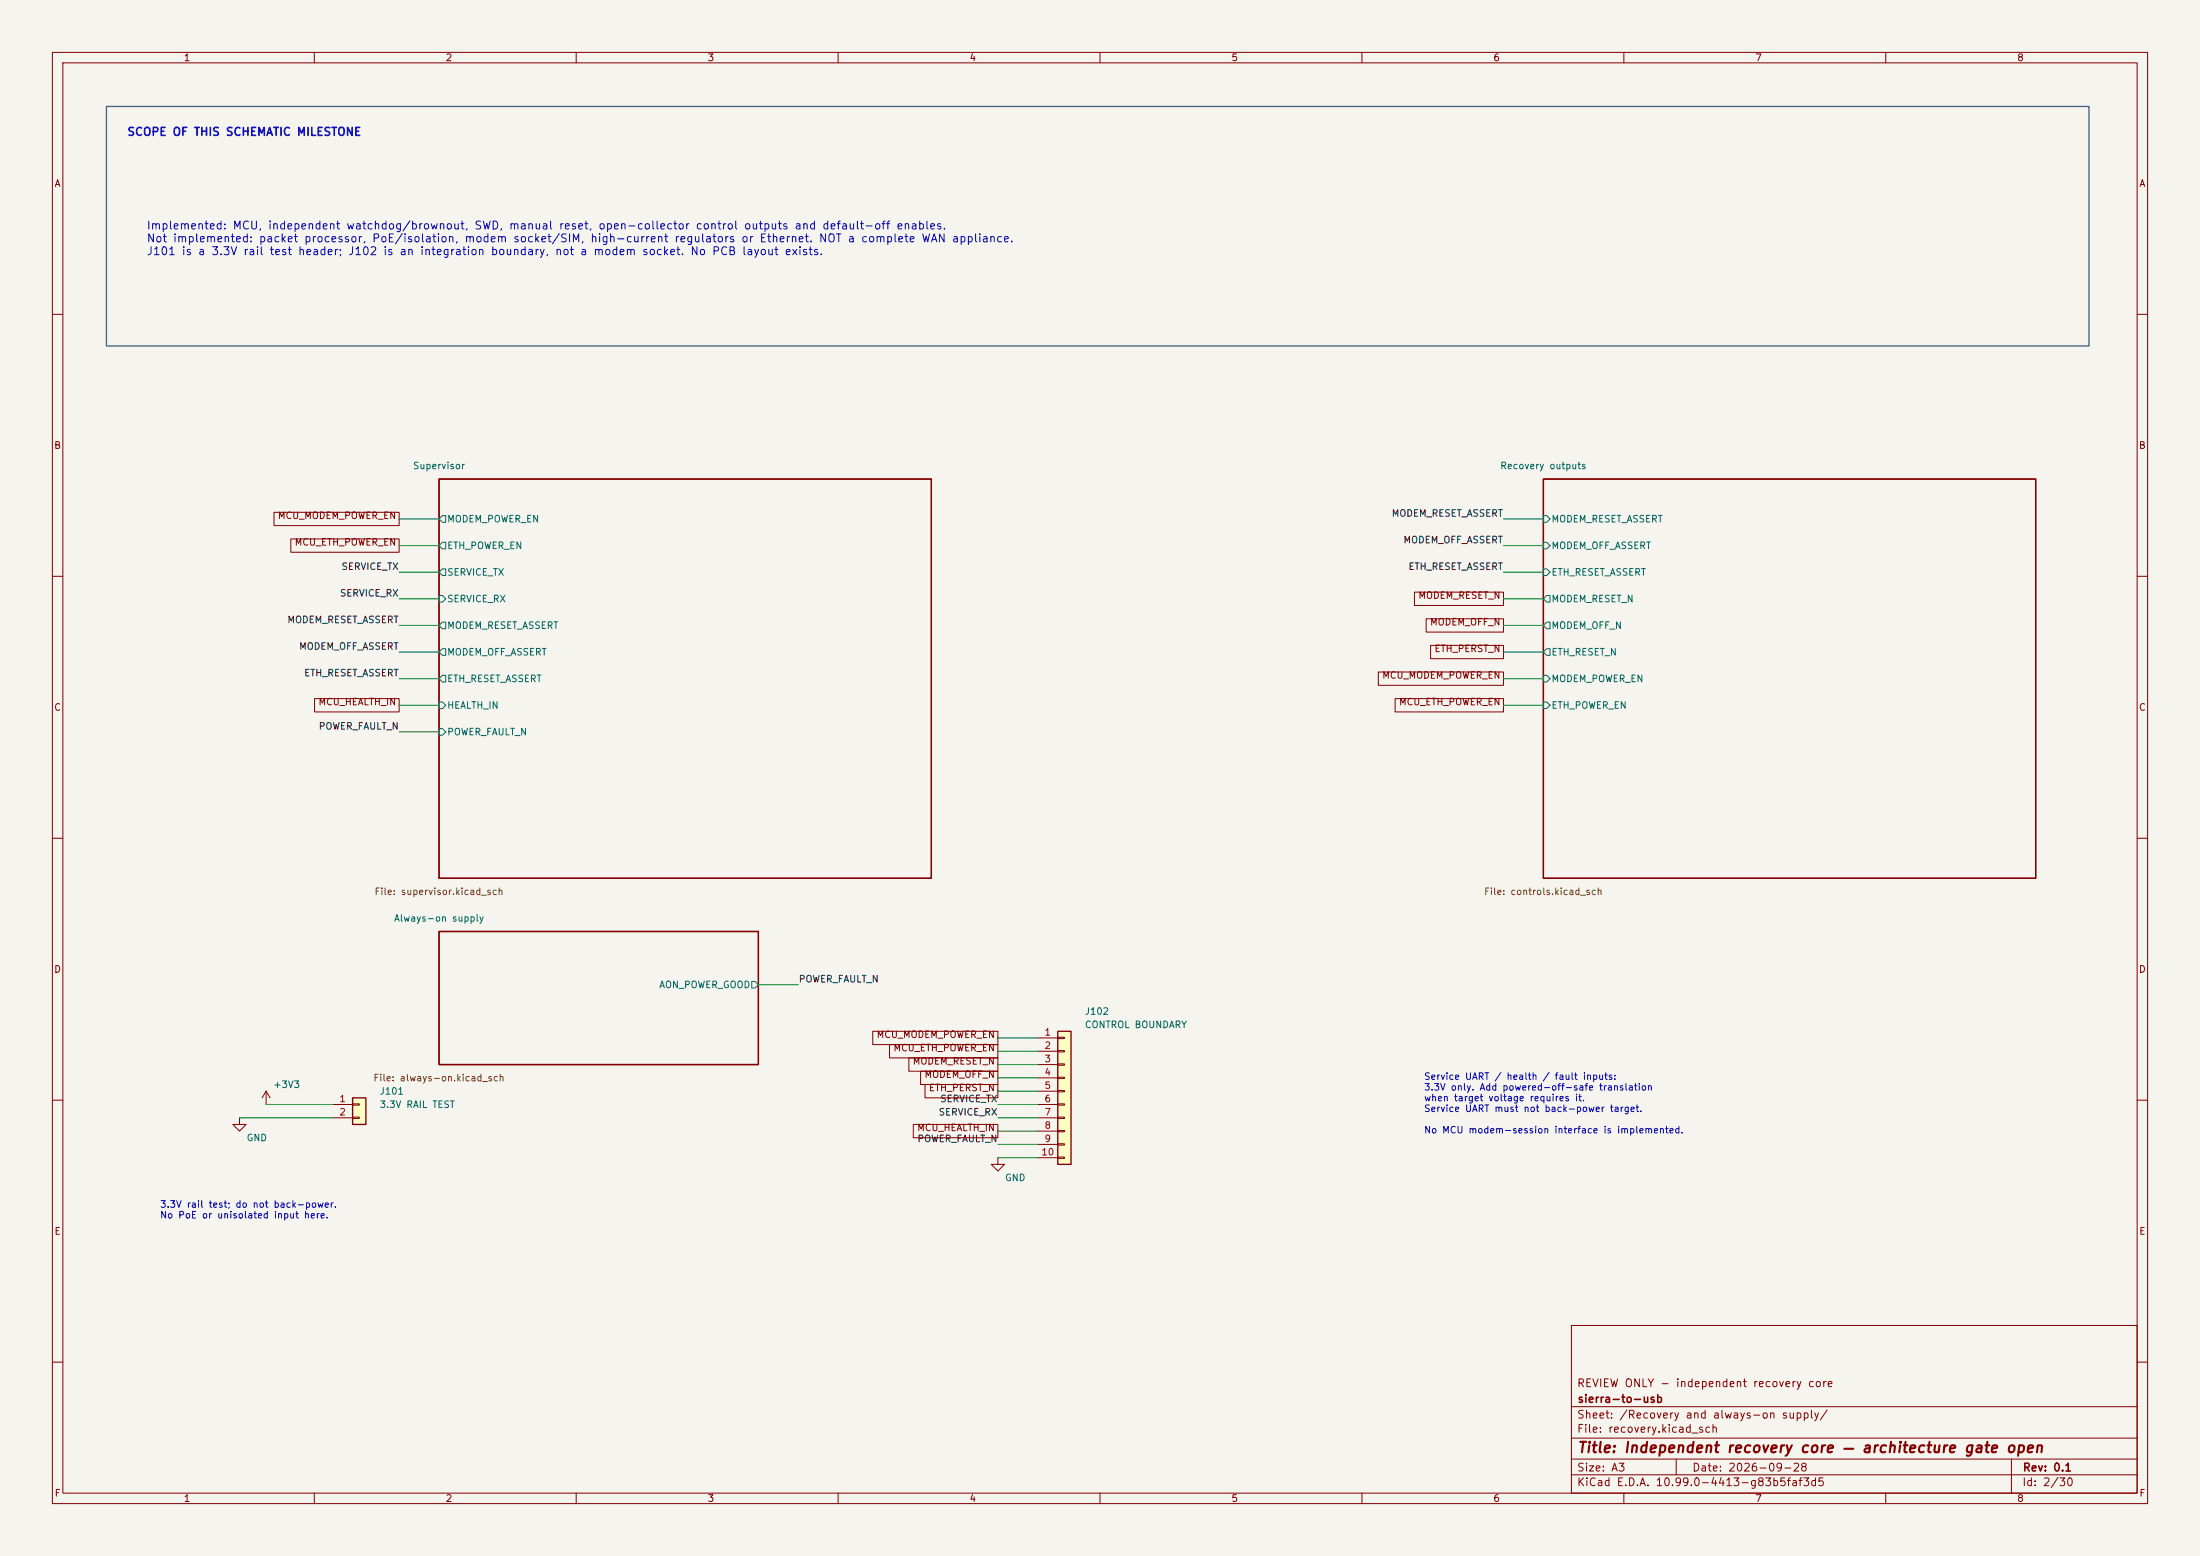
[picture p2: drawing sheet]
<svg xmlns="http://www.w3.org/2000/svg" width="420mm" height="297mm" viewBox="0 0 420 297" stroke-linecap="round" stroke-linejoin="round" font-family="sans-serif">
<path d="M0 0h420v297h-420z" fill="#f5f4ef" stroke="#f5f4ef" stroke-width=".19"/>
<g fill="none" stroke="#840000" stroke-width=".19">
<path d="M10 10h400v277h-400zM12 12h396v273h-396zM60 10v2M110 10v2M160 10v2M210 10v2M260 10v2M310 10v2M360 10v2M10 60h2M408 60h2M10 110h2"/>
<path d="M408 110h2M10 160h2M408 160h2M10 210h2M50.8 210.8h.1M50.8 208.3l-.8 1.3M50.8 208.3l.8 1.3M50.8 208.3v2.5M408 210h2M190.5 221v1.2h1.3l-1.3 1.3-1.3-1.3h1.3M190.5 221h.1M300 253h108v32h-108z"/>
<path d="M10 260h2M300 278.5h108M300 274.5h108M300 268.5h108M320 278.5v3M384 278.5v6.5M408 260h2M60 285v2M110 285v2M160 285v2M210 285v2M260 285v2"/>
<path d="M300 281.5h108M310 285v2M360 285v2"/>
</g>
<path d="M83.8 91.4h94v76.2h-94zM294.6 91.4h94v76.2h-94zM83.8 177.8h61v25.4h-61z" fill="none" stroke="#840000" stroke-width=".25"/>
<g fill="none" stroke="#006464" stroke-width=".19">
<path d="M84.5 98.4h.6v1.3h-.6l-.7-.6zM294.6 98.4h.7l.6 .7-.6 .6h-.7zM83.8 113.7h.7l.6 .6-.6 .6h-.7zM84.5 103.5h.6v1.3h-.6l-.7-.7zM84.5 108.6h.6v1.3h-.6l-.7-.7zM84.5 118.7h.6v1.3h-.6l-.7-.6zM294.6 103.5h.7l.6 .6-.6 .7h-.7zM294.6 108.6h.7l.6 .6-.6 .7h-.7zM295.3 113.7h.6v1.2h-.6l-.7-.6zM295.3 118.7h.6v1.3h-.6l-.7-.6zM83.8 134h.7l.6 .6-.6 .7h-.7zM83.8 139.1h.7l.6 .6-.6 .6h-.7z"/>
<path d="M84.5 123.8h.6v1.3h-.6l-.7-.6zM84.5 128.9h.6v1.3h-.6l-.7-.7zM294.6 128.9h.7l.6 .6-.6 .7h-.7zM294.6 134h.7l.6 .6-.6 .7h-.7zM295.3 123.8h.6v1.3h-.6l-.7-.6zM143.5 187.3h.6l.7 .7-.7 .6h-.6z"/>
</g>
<path d="M201.9 196.9h2.6v25.3h-2.6z" fill="#ffffc2"/>
<path d="M201.9 196.9h2.6v25.3h-2.6z" fill="none" stroke="#840000" stroke-width=".25"/>
<g fill="none" stroke="#840000" stroke-width=".19">
<path d="M198.1 198.1h3.8M201.9 198h1.3v.2h-1.3zM45.7 213.4v1.2h1.3l-1.3 1.3-1.3-1.3h1.3M45.7 213.4h.1M198.1 200.7h3.8M198.1 203.2h3.8M198.1 205.7h3.8M198.1 208.3h3.8M198.1 210.8h3.8M198.1 213.4h3.8M198.1 215.9h3.8M198.1 218.4h3.8"/>
<path d="M201.9 200.5h1.3v.3h-1.3zM201.9 203.1h1.3v.2h-1.3zM201.9 205.6h1.3v.3h-1.3zM201.9 208.2h1.3v.2h-1.3zM201.9 210.7h1.3v.2h-1.3zM201.9 213.2h1.3v.3h-1.3zM201.9 215.8h1.3v.2h-1.3zM201.9 218.3h1.3v.3h-1.3zM198.1 221h3.8M201.9 220.9h1.3v.2h-1.3z"/>
</g>
<path d="M67.3 209.6h2.5v5h-2.5z" fill="#ffffc2"/>
<path d="M67.3 209.6h2.5v5h-2.5z" fill="none" stroke="#840000" stroke-width=".25"/>
<g fill="none" stroke="#840000" stroke-width=".19">
<path d="M52.3 97.8h23.9v2.5h-23.9zM55.5 102.9h20.7v2.5h-20.7zM270 113h17v2.6h-17zM272.3 118.1h14.7v2.6h-14.7zM60 133.3h16.2v2.6h-16.2zM263.1 128.3h23.9v2.5h-23.9zM266.3 133.3h20.7v2.6h-20.7zM273.1 123.2h13.9v2.5h-13.9zM166.6 196.8h23.9v2.6h-23.9zM169.8 199.4h20.7v2.5h-20.7zM63.5 210.8h3.8M63.5 213.4h3.8"/>
<path d="M67.3 210.7h1.3v.2h-1.3zM67.3 213.2h1.3v.3h-1.3zM173.5 201.9h17v2.6h-17zM174.3 214.6h16.2v2.6h-16.2zM175.7 204.5h14.8v2.5h-14.8zM176.6 207h13.9v2.6h-13.9z"/>
</g>
<g fill="none" stroke="#009600" stroke-width=".19">
<path d="M76.2 99.1h7.6M287 99.1h7.6M76.2 109.2h7.6M76.2 114.3h7.6M76.2 119.4h7.6M76.2 104.1h7.6M287 109.2h7.6M287 114.3h7.6M287 119.4h7.6M287 104.1h7.6M76.2 124.5h7.6M76.2 129.5h7.6"/>
<path d="M76.2 134.6h7.6M76.2 139.7h7.6M287 124.5h7.6M287 129.5h7.6M287 134.6h7.6M144.8 188h7.6M190.5 198.1h7.6M45.7 213.4h17.8M50.8 210.8h12.7M190.5 210.8h7.6M190.5 208.3h7.6M190.5 215.9h7.6"/>
<path d="M190.5 200.7h7.6M190.5 203.2h7.6M190.5 205.7h7.6M190.5 213.4h7.6M190.5 218.4h7.6M190.5 221h7.6"/>
</g>
<path d="M20.3 20.3h378.5v45.7h-378.5z" fill="none" stroke="#466482" stroke-width=".25"/>
<text font-size="2" fill="#840000" x="301" y="277.8">Title: Independent recovery core — architecture gate open</text>
<g font-size="1.5" fill="#0000c2">
<text x="24.2" y="26.3">SCOPE OF THIS SCHEMATIC MILESTONE</text>
<text x="27.9" y="44.2">Implemented: MCU, independent watchdog/brownout, SWD, manual reset, open-collector control outputs and default-off enables.</text>
<text x="27.9" y="46.6">Not implemented: packet processor, PoE/isolation, modem socket/SIM, high-current regulators or Ethernet. NOT a complete WAN appliance.</text>
<text x="27.9" y="49.1">J101 is a 3.3V rail test header; J102 is an integration boundary, not a modem socket. No PCB layout exists.</text>
</g>
<g font-size="1.5" fill="#840000">
<text x="300.9" y="265.1">REVIEW ONLY - independent recovery core</text>
<text x="301" y="268.1">sierra-to-usb</text>
<text x="300.9" y="273.8">File: recovery.kicad_sch</text>
<text x="300.9" y="271.1">Sheet: /Recovery and always-on supply/</text>
<text x="300.9" y="281.2">Size: A3</text>
<text x="322.9" y="281.2">Date: 2026-09-28</text>
<text x="386" y="281.2">Rev: 0.1</text>
<text x="300.9" y="284">KiCad E.D.A. 10.99.0-4413-g83b5faf3d5</text>
<text x="385.9" y="284">Id: 2/30</text>
</g>
<g font-size="1.3" fill="#840000">
<text x="35" y="12">1</text>
<text x="85" y="12">2</text>
<text x="135" y="12">3</text>
<text x="185" y="12">4</text>
<text x="235" y="12">5</text>
<text x="285" y="12">6</text>
<text x="335" y="12">7</text>
<text x="385" y="12">8</text>
<text x="10.3" y="36">A</text>
<text x="408.3" y="36">A</text>
<text x="10.2" y="86">B</text>
<text x="408.2" y="86">B</text>
<text x="52.9" y="99.4">MCU_MODEM_POWER_EN</text>
<text x="56.1" y="104.5">MCU_ETH_POWER_EN</text>
<text x="270.7" y="114.6">MODEM_RESET_N</text>
<text x="272.9" y="119.7">MODEM_OFF_N</text>
<text x="273.7" y="124.8">ETH_PERST_N</text>
<text x="263.8" y="129.9">MCU_MODEM_POWER_EN</text>
<text x="10.2" y="136">C</text>
<text x="60.7" y="134.9">MCU_HEALTH_IN</text>
<text x="267" y="134.9">MCU_ETH_POWER_EN</text>
<text x="408.2" y="136">C</text>
<text x="10.2" y="186">D</text>
<text x="408.2" y="186">D</text>
<text x="167.2" y="198.4">MCU_MODEM_POWER_EN</text>
<text x="170.4" y="201">MCU_ETH_POWER_EN</text>
<text x="174.1" y="203.5">MODEM_RESET_N</text>
<text x="176.4" y="206.1">MODEM_OFF_N</text>
<text x="177.2" y="208.6">ETH_PERST_N</text>
<text x="175" y="216.2">MCU_HEALTH_IN</text>
<text x="10.3" y="236">E</text>
<text x="408.3" y="236">E</text>
<text x="10.3" y="286">F</text>
<text x="35" y="287">1</text>
<text x="85" y="287">2</text>
<text x="135" y="287">3</text>
<text x="185" y="287">4</text>
<text x="235" y="287">5</text>
<text x="285" y="287">6</text>
<text x="335" y="287">7</text>
<text x="385" y="287">8</text>
<text x="408.3" y="286">F</text>
</g>
<g font-size="1.3" fill="#006464">
<text x="78.7" y="89.9">Supervisor</text>
<text x="286.3" y="89.9">Recovery outputs</text>
<text x="85.3" y="100">MODEM_POWER_EN</text>
<text x="296.1" y="100">MODEM_RESET_ASSERT</text>
<text x="85.3" y="105.1">ETH_POWER_EN</text>
<text x="296.1" y="105.1">MODEM_OFF_ASSERT</text>
<text x="85.3" y="110.2">SERVICE_TX</text>
<text x="296.1" y="110.2">ETH_RESET_ASSERT</text>
<text x="85.3" y="115.3">SERVICE_RX</text>
<text x="296.1" y="115.3">MODEM_RESET_N</text>
<text x="85.3" y="120.3">MODEM_RESET_ASSERT</text>
<text x="85.3" y="125.4">MODEM_OFF_ASSERT</text>
<text x="296.1" y="120.3">MODEM_OFF_N</text>
<text x="296.1" y="125.4">ETH_RESET_N</text>
<text x="85.3" y="130.5">ETH_RESET_ASSERT</text>
<text x="296.1" y="130.5">MODEM_POWER_EN</text>
<text x="85.3" y="135.6">HEALTH_IN</text>
<text x="296.1" y="135.6">ETH_POWER_EN</text>
<text x="85.3" y="140.7">POWER_FAULT_N</text>
<text x="75.1" y="176.2">Always-on supply</text>
<text x="125.7" y="188.9">AON_POWER_GOOD</text>
<text x="207" y="194">J102</text>
<text x="207" y="196.5">CONTROL BOUNDARY</text>
<text x="52.1" y="208">+3V3</text>
<text x="72.4" y="209.2">J101</text>
<text x="72.4" y="211.8">3.3V RAIL TEST</text>
<text x="47" y="218.1">GND</text>
<text x="191.8" y="225.8">GND</text>
</g>
<g font-size="1.3" fill="#0f0f0f">
<text x="265.6" y="98.9">MODEM_RESET_ASSERT</text>
<text x="267.8" y="104">MODEM_OFF_ASSERT</text>
<text x="65.1" y="109.1">SERVICE_TX</text>
<text x="268.8" y="109.1">ETH_RESET_ASSERT</text>
<text x="54.7" y="119.3">MODEM_RESET_ASSERT</text>
<text x="64.8" y="114.2">SERVICE_RX</text>
<text x="57" y="124.3">MODEM_OFF_ASSERT</text>
<text x="58" y="129.4">ETH_RESET_ASSERT</text>
<text x="60.7" y="139.6">POWER_FAULT_N</text>
<text x="152.4" y="187.8">POWER_FAULT_N</text>
<text x="179.1" y="213.2">SERVICE_RX</text>
<text x="179.4" y="210.7">SERVICE_TX</text>
<text x="175" y="218.3">POWER_FAULT_N</text>
</g>
<g font-size="1.3" fill="#725600">
<text x="71.4" y="171.1">File: supervisor.kicad_sch</text>
<text x="283.2" y="171.1">File: controls.kicad_sch</text>
<text x="71.2" y="206.7">File: always-on.kicad_sch</text>
</g>
<g font-size="1.3" fill="#a90000">
<text x="199.3" y="198">1</text>
<text x="199.3" y="200.5">2</text>
<text x="199.3" y="203.1">3</text>
<text x="199.3" y="205.6">4</text>
<text x="199.3" y="208.1">5</text>
<text x="64.7" y="210.7">1</text>
<text x="64.7" y="213.2">2</text>
<text x="199.3" y="210.7">6</text>
<text x="199.3" y="213.2">7</text>
<text x="199.3" y="215.8">8</text>
<text x="198.7" y="220.8">10</text>
<text x="199.3" y="218.3">9</text>
</g>
<g font-size="1.3" fill="#0000c2">
<text x="271.8" y="206.4">Service UART / health / fault inputs:</text>
<text x="271.8" y="208.5">3.3V only. Add powered-off-safe translation</text>
<text x="271.8" y="210.5">when target voltage requires it.</text>
<text x="271.8" y="212.6">Service UART must not back-power target.</text>
<text x="271.8" y="216.6">No MCU modem-session interface is implemented.</text>
<text x="30.5" y="230.8">3.3V rail test; do not back-power.</text>
<text x="30.5" y="232.9">No PoE or unisolated input here.</text>
</g>
</svg>
